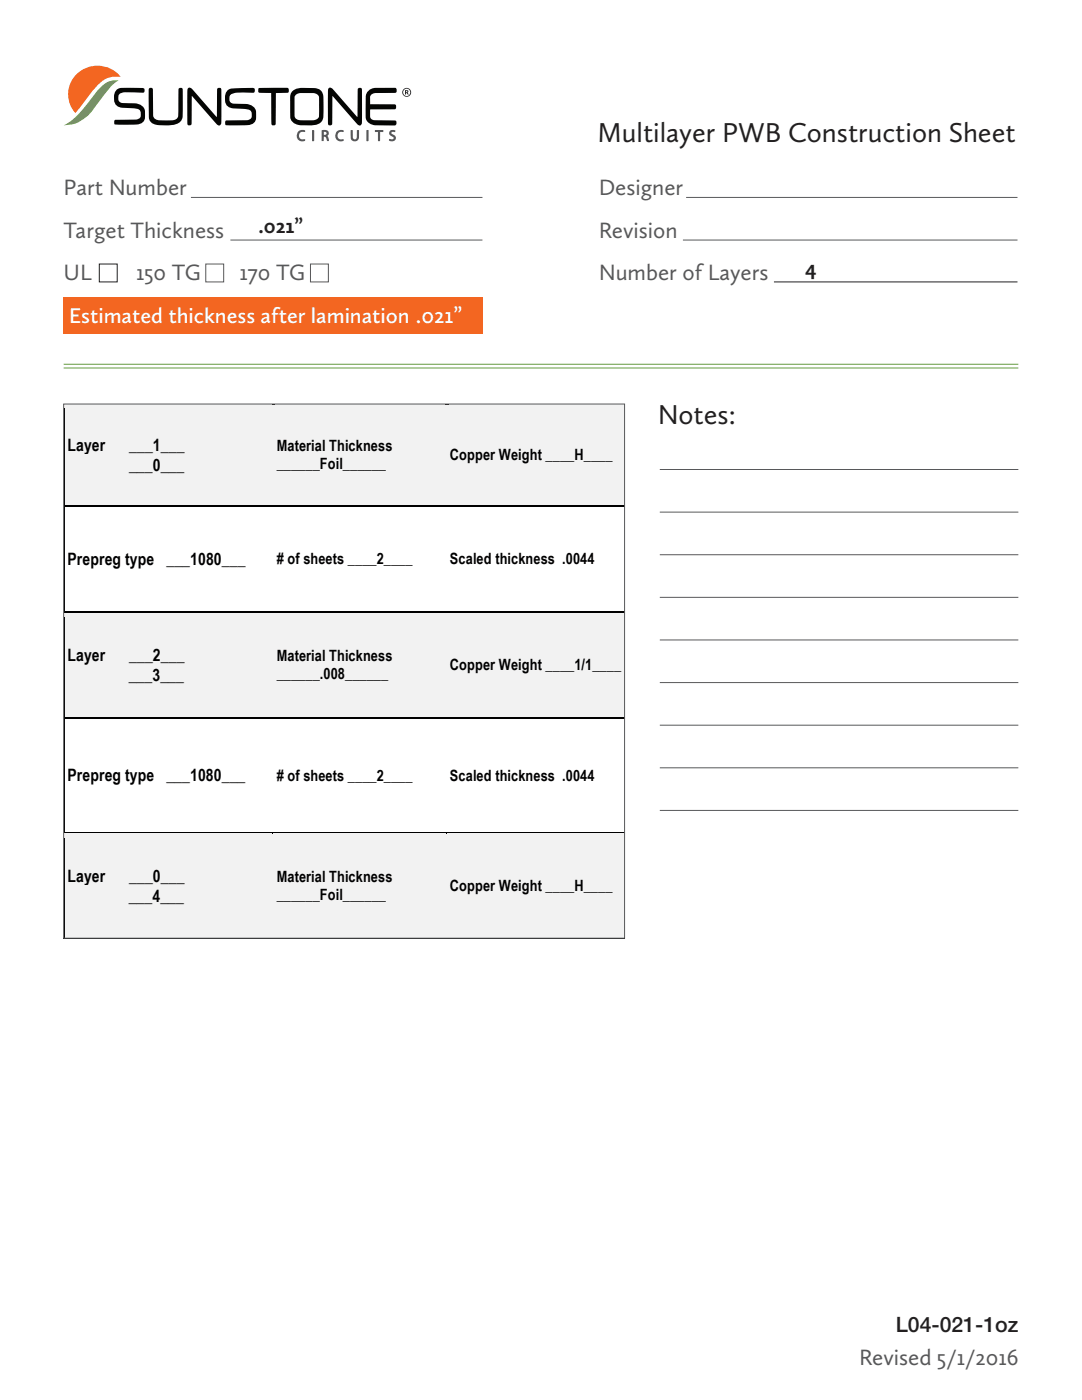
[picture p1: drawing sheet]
<svg xmlns="http://www.w3.org/2000/svg" width="216mm" height="279mm" viewBox="0 0 216 279" stroke-linecap="round" stroke-linejoin="round" font-family="sans-serif">
<path d="M12.5 59.2h83.8v7.4h-83.8z" fill="#f36621"/>
<path d="M15.3 14.8a6 6 0 0 1 8.8 .5 5.2 5.2 0 0 0-5.3 2.4l-3.8 4.9a5.6 5.6 0 0 1 .3-7.8z" fill-rule="evenodd" fill="#f36621"/>
<path d="M20.1 17.4a3.9 3.9 0 0 1 3.6-1.3 17.7 17.7 0 0 0-4.6 5 7.6 7.6 0 0 1-6.4 3.9 16.3 16.3 0 0 0 5.8-5.7z" fill-rule="evenodd" fill="#649b41"/>
<path d="M73.5 18.1a2.12 2.12 0 0 0-.5 1.9v2.5a2.03 2.03 0 0 0 2.4 2.5h3a.57 .57 0 0 0 .7-.2 .57 .57 0 0 0-.1-.7l-3.8-.1a1.04 1.04 0 0 1-1.1-.2 1.04 1.04 0 0 1-.3-1.1l.1-.9h3.9a1.34 1.34 0 0 0 1.2-.2v-.4a.56 .56 0 0 0-.8-.4h-4.3v-.7a1.11 1.11 0 0 1 1.1-1.5l3.4-.1a.54 .54 0 0 0 .7-.3 .54 .54 0 0 0-.3-.7h-3.6a2.25 2.25 0 0 0-1.7 .6zM65.6 17.6l-.2 .7v6.1a.45 .45 0 0 0 .3 .6 .45 .45 0 0 0 .6-.3v-5.5l4.5 5.1a1.04 1.04 0 0 0 1.2 .7l.2-.6v-6.3a.45 .45 0 0 0-.3-.6 .45 .45 0 0 0-.5 .4l-.1 5.4-4.4-5a1.18 1.18 0 0 0-1.2-.8zM51.6 17.6l-.1 .7 .2 .2 2.4 .1v5.6a.56 .56 0 0 0 .1 .7 .56 .56 0 0 0 .7 .1l.1-.4 .1-6 1.9-.1a.53 .53 0 0 0 .6-.3 .53 .53 0 0 0-.3-.7zM37.5 17.6l-.1 .7v6.1a.45 .45 0 0 0 .3 .6 .45 .45 0 0 0 .5-.3l.1-5.5 4.5 5.1a1.04 1.04 0 0 0 1.1 .7l.3-.6v-6.3a.45 .45 0 0 0-.3-.6 .45 .45 0 0 0-.6 .4l-.1 5.4-4.4-5a1.18 1.18 0 0 0-1.2-.8zM59.1 18.9a7.8 7.8 0 0 1 3.8-.3 1 1 0 0 1 .8 1.3v2.6a1.33 1.33 0 0 1-1.8 1.5h-.3a5.2 5.2 0 0 1-2.5-.3 2.3 2.3 0 0 1-.3-1.7v-1.5a1.76 1.76 0 0 1 .3-1.6zM58.3 18.2a3.7 3.7 0 0 0-.4 2.5v2.1a1.92 1.92 0 0 0 2.3 2.2h1.4a2.61 2.61 0 0 0 2.8-1.1l.1-1v-3.1a1.83 1.83 0 0 0-2-2.2l-2.1-.1a2.75 2.75 0 0 0-2.1 .7zM29.7 17.7v4.8a1.93 1.93 0 0 0 2.1 2.5 6.8 6.8 0 0 0 4.1-.7l.4-.4 .1-.6 .1-5.2a.45 .45 0 0 0-.3-.6 .45 .45 0 0 0-.6 .4v4.5a1.27 1.27 0 0 1-1.6 1.6h-.5a5.3 5.3 0 0 1-2.6-.3 2.47 2.47 0 0 1-.4-2v-4a.53 .53 0 0 0-.8 0zM45.5 17.9a2.63 2.63 0 0 0-.1 3.3 8.8 8.8 0 0 0 3.7 .6 1.12 1.12 0 0 1 1.1 .9 1.12 1.12 0 0 1-.7 1.3h-4a.5 .5 0 0 0-.6 .4 .5 .5 0 0 0 .4 .6h1.5a9.6 9.6 0 0 0 3.7-.3 2.48 2.48 0 0 0 .6-2.4 2.35 2.35 0 0 0-2.9-1.6h-1.1a1.11 1.11 0 0 1-1.3-1 1.11 1.11 0 0 1 1.2-1.2h3.6a.64 .64 0 0 0 .1-.9h-1.8a9.7 9.7 0 0 0-3.4 .3zM23.1 18.1a2.77 2.77 0 0 0 .2 3l.7 .3 2.4 .2a1.52 1.52 0 0 1 1.7 .8 1.14 1.14 0 0 1-.3 1.2 1.14 1.14 0 0 1-1.2 .3l-3.7 .1-.1 .7 .1 .1 1.7 .1a9.5 9.5 0 0 0 3.7-.4 2.48 2.48 0 0 0 .6-2.3 2.35 2.35 0 0 0-2.9-1.6h-1.1a1.11 1.11 0 0 1-1.3-1.1 1.11 1.11 0 0 1 1.3-1.1l3.7 .1a.6 .6 0 0 0 .1-.9l-2.6-.1a4.7 4.7 0 0 0-2.7 .3z" fill="#040503"/>
<path d="M77.9 26.1a.73 .73 0 0 0-.2 .8 .73 .73 0 0 0 .7 .4l.1 .4-.3 .1-.5-.1-.1 .3a.76 .76 0 0 0 1.3-.1 .76 .76 0 0 0-.6-1.1l-.2-.2 .1-.2h.6l.1-.2a.64 .64 0 0 0-1-.1zM70 26v.8a1.12 1.12 0 0 0 .5 1.4 .87 .87 0 0 0 1.1-1.1v-1.1h-.4v1a.52 .52 0 0 1-.1 .6 .52 .52 0 0 1-.5 .2l-.2-.4v-1.4zM64.6 26.3l.5 .1v.4l-.5 .1zM64.2 26v2.2h.4v-.9l.4 .1 .3 .7h.3v-.5l-.3-.5a.64 .64 0 0 0 0-1.1zM74.8 25.9v.4h.6v1.8l.4 .1 .1-1.9 .6 .1v-.5zM73.2 26l-.1 2.1 .2 .1 .2-.2v-2zM62.3 26v2.1l.2 .1 .2-.2v-1.9zM67.1 26.4a1.14 1.14 0 0 0 0 1.4 1.14 1.14 0 0 0 1.5 .3l-.1-.3a.8 .8 0 0 1-1.2-.7 .8 .8 0 0 1 1.2-.7l.1-.3-.2-.1a1.36 1.36 0 0 0-1.3 .4zM59.4 26.4a1.14 1.14 0 0 0 0 1.4 1.14 1.14 0 0 0 1.5 .3l-.1-.3a.8 .8 0 0 1-1.1-.7 .8 .8 0 0 1 1.1-.7l.1-.3-.2-.1a1.36 1.36 0 0 0-1.3 .4z" fill="#57585a"/>
<path d="M81 18.1v.3h.2v-.2zM80.8 18l.7 .1-.2 .4 .3 .4h-.3l-.2-.4-.1 .4h-.2zM80.4 18.4a.75 .75 0 0 0 1.5 0 .75 .75 0 0 0-1.5 0zM80.3 18.4a.89 .89 0 0 1 1.7 0 .89 .89 0 0 1-1.7 0z" fill="#231f20"/>
<path d="M12.7 72.7h190.5M12.7 73.4h190.5" fill="none" stroke="#649b41" stroke-width=".2"/>
<g fill="none" stroke="#57585a" stroke-width=".2">
<path d="M38.1 39.4h58.2M136.9 39.4h66.1M41.1 52.7h3.5v3.6h-3.5zM46 47.9h50.3M62 52.7h3.5v3.6h-3.5zM136.3 47.9h66.7M131.7 93.7h71.5M131.7 119.2h71.5M131.7 110.7h71.5M131.7 102.2h71.5M131.7 136.2h71.5M131.7 127.7h71.5"/>
<path d="M131.7 144.7h71.5M131.7 153.2h71.5M131.7 161.7h71.5"/>
</g>
<path d="M19.8 52.7h3.6v3.6h-3.6zM154.4 56.3h48.6" fill="none" stroke="#231f20" stroke-width=".2"/>
<g fill="#f2f2f2">
<path d="M12.9 80.8h41.4v20h-41.4z"/>
<path d="M13.5 86.8h39.9v3.9h-39.9z"/>
<path d="M13.5 90.7h39.9v4.1h-39.9z"/>
<path d="M54.3 80.8h34.6v20h-34.6z"/>
<path d="M55.2 87.1h32.8v3.6h-32.8z"/>
<path d="M55.2 90.7h32.8v3.7h-32.8z"/>
<path d="M88.9 80.8h35.7v20h-35.7z"/>
<path d="M89.8 88.9h34.8v3.7h-34.8z"/>
</g>
<path d="M12.7 80.6h.2v1h-.2zM12.7 80.6l.2 .1z" fill="#000"/>
<path d="M12.9 80.7h41.4" fill="none" stroke="#000" stroke-width=".2"/>
<g fill="#f2f2f2">
<path d="M12.9 80.7h41.4v.9h-41.4z"/>
<path d="M54.3 80.7h.7v.9h-.7z"/>
</g>
<path d="M54.3 80.6l.7 .1z" fill="#000"/>
<path d="M55 80.7h34" fill="none" stroke="#000" stroke-width=".2"/>
<g fill="#f2f2f2">
<path d="M55 80.7h34v.9h-34z"/>
<path d="M89 80.7h.6v.9h-.6z"/>
</g>
<path d="M89 80.6l.6 .1z" fill="#000"/>
<path d="M89.6 80.7h35" fill="none" stroke="#000" stroke-width=".2"/>
<g fill="#f2f2f2">
<path d="M89.6 80.7h35v.9h-35z"/>
<path d="M12.7 99.9h41.6v.9h-41.6z"/>
</g>
<path d="M12.8 81.6v19.2" fill="none" stroke="#000" stroke-width=".2"/>
<g fill="#f2f2f2">
<path d="M54.3 99.9h34.7v.9h-34.7z"/>
<path d="M89 99.9h35.6v.9h-35.6z"/>
</g>
<path d="M12.7 100.8h.2v1.2h-.2zM54.3 100.8h.3v.3h-.3zM89 100.8h.3v.3h-.3z" fill="#000"/>
<path d="M12.9 101h41.4M54.6 101h34.4M89.3 101h35.3" fill="none" stroke="#000" stroke-width=".3"/>
<path d="M12.8 102v20" fill="none" stroke="#000" stroke-width=".2"/>
<g fill="#f2f2f2">
<path d="M12.9 122.3h41.4v20.9h-41.4z"/>
<path d="M13.5 128.7h39.9v4h-39.9z"/>
<path d="M13.5 132.7h39.9v4h-39.9z"/>
<path d="M54.3 122.3h34.6v20.9h-34.6z"/>
<path d="M55.2 129.1h32.8v3.6h-32.8z"/>
<path d="M55.2 132.7h32.8v3.7h-32.8z"/>
<path d="M88.9 122.3h35.7v20.9h-35.7z"/>
<path d="M89.8 130.9h34.8v3.6h-34.8z"/>
</g>
<path d="M12.7 122h.2v1.2h-.2z" fill="#000"/>
<path d="M12.9 122.1h41.4" fill="none" stroke="#000" stroke-width=".3"/>
<g fill="#f2f2f2">
<path d="M12.9 122.3h41.4v.9h-41.4z"/>
<path d="M54.3 122.3h.3v.9h-.3z"/>
</g>
<path d="M54.3 122h.3v.3h-.3z" fill="#000"/>
<path d="M54.6 122.1h34.4" fill="none" stroke="#000" stroke-width=".3"/>
<g fill="#f2f2f2">
<path d="M54.6 122.3h34.4v.9h-34.4z"/>
<path d="M89 122.3h.3v.9h-.3z"/>
</g>
<path d="M89 122h.3v.3h-.3z" fill="#000"/>
<path d="M89.3 122.1h35.3" fill="none" stroke="#000" stroke-width=".3"/>
<g fill="#f2f2f2">
<path d="M89.3 122.3h35.3v.9h-35.3z"/>
<path d="M12.7 142.3h41.6v.9h-41.6z"/>
</g>
<path d="M12.8 123.2v20" fill="none" stroke="#000" stroke-width=".2"/>
<g fill="#f2f2f2">
<path d="M54.3 142.3h34.7v.9h-34.7z"/>
<path d="M89 142.3h35.6v.9h-35.6z"/>
</g>
<path d="M12.7 143.2h.2v1.2h-.2zM54.3 143.2h.3v.3h-.3zM89 143.2h.3v.3h-.3z" fill="#000"/>
<path d="M12.9 143.3h41.4M54.6 143.3h34.4M89.3 143.3h35.3" fill="none" stroke="#000" stroke-width=".3"/>
<path d="M12.8 144.4v21.6" fill="none" stroke="#000" stroke-width=".2"/>
<g fill="#f2f2f2">
<path d="M12.9 166.3h41.4v20.9h-41.4z"/>
<path d="M13.5 172.8h39.9v4h-39.9z"/>
<path d="M13.5 176.8h39.9v4h-39.9z"/>
<path d="M54.3 166.3h34.6v20.9h-34.6z"/>
<path d="M55.2 173.2h32.8v3.6h-32.8z"/>
<path d="M55.2 176.8h32.8v3.6h-32.8z"/>
<path d="M88.9 166.3h35.7v20.9h-35.7z"/>
<path d="M89.8 174.9h34.8v3.7h-34.8z"/>
</g>
<path d="M12.7 166h.2v1.2h-.2z" fill="#000"/>
<path d="M12.9 166.2h41.4" fill="none" stroke="#000" stroke-width=".3"/>
<g fill="#f2f2f2">
<path d="M12.9 166.3h41.4v.9h-41.4z"/>
<path d="M54.3 166.3h.3v.9h-.3z"/>
</g>
<path d="M54.3 166h.3v.3h-.3z" fill="#000"/>
<path d="M54.6 166.2h34.4" fill="none" stroke="#000" stroke-width=".3"/>
<g fill="#f2f2f2">
<path d="M54.6 166.3h34.4v.9h-34.4z"/>
<path d="M89 166.3h.3v.9h-.3z"/>
</g>
<path d="M89 166h.3v.3h-.3z" fill="#000"/>
<path d="M89.3 166.2h35.3" fill="none" stroke="#000" stroke-width=".3"/>
<g fill="#f2f2f2">
<path d="M89.3 166.3h35.3v.9h-35.3z"/>
<path d="M12.7 186.4h41.6v.8h-41.6z"/>
</g>
<path d="M12.8 167.2v20M12.9 187.3h41.4" fill="none" stroke="#000" stroke-width=".2"/>
<path d="M12.6 187.3h.3z" fill="#000"/>
<path d="M54.3 186.4h34.7v.8h-34.7z" fill="#f2f2f2"/>
<path d="M54.1 187.3h.7z" fill="#000"/>
<path d="M54.8 187.3h34.2" fill="none" stroke="#000" stroke-width=".2"/>
<path d="M89 186.4h35.6v.8h-35.6z" fill="#f2f2f2"/>
<path d="M88.7 187.3h.7z" fill="#000"/>
<path d="M89.4 187.3h35.3" fill="none" stroke="#000" stroke-width=".2"/>
<path d="M12.7 80.6h111.9v106.6h-111.9z" fill="none" stroke="#57585a" stroke-width=".2"/>
<text font-size="6.3" x="93.6" y="43.6">Multilayer PWB Construction Sheet</text>
<g font-size="5.6" fill="#231f20">
<text x="119.2" y="28.4">Multilayer PWB Construction Sheet</text>
<text x="131.2" y="84.7">Notes:</text>
</g>
<g font-size="4.6" fill="#57585a">
<text x="12.7" y="39">Part Number</text>
<text x="119.5" y="39">Designer</text>
<text x="12.7" y="47.4">Target Thickness</text>
<text x="119.5" y="47.4">Revision</text>
<text x="12.7" y="55.9">UL</text>
<text x="27.2" y="55.9">150 TG</text>
<text x="47.8" y="55.9">170 TG</text>
<text x="119.5" y="55.9">Number of Layers</text>
<text x="171.4" y="272.4">Revised 5/1/2016</text>
</g>
<text font-size="4.4" fill="#fff" x="13.8" y="64.4">Estimated thickness after lamination .021” ___ 4___</text>
<text font-size="4.4" x="34.9" y="64.4">___ .021___</text>
<g font-size="4.2" fill="#231f20">
<text x="51.6" y="46.5">.021”</text>
<text x="160.7" y="54.9">4</text>
<text x="178.7" y="265.9">L04-021-1oz</text>
</g>
<g font-size="3.8">
<text x="9.6" y="49.8">Job Number</text>
<text x="71.4" y="49.8">Customer</text>
<text x="126.5" y="49.8">Due Date</text>
<text x="9.6" y="56.6">Part Number</text>
<text x="126.5" y="56.6">Qty. Panels</text>
<text x="9.6" y="64.4">Pkg. Thickness:</text>
<text x="71.4" y="63.7">Nbr of Layers:</text>
</g>
<g font-size="3.4">
<text x="13.5" y="90">Layer</text>
<text x="25.8" y="90">___1___</text>
<text x="25.7" y="93.9">___0___</text>
<text x="13.5" y="112.8">Prepreg type</text>
<text x="33.2" y="112.8">___1080___</text>
<text x="13.5" y="131.9">Layer</text>
<text x="25.8" y="131.9">___2___</text>
<text x="25.7" y="135.9">___3___</text>
<text x="13.5" y="156">Prepreg type</text>
<text x="33.2" y="156">___1080___</text>
<text x="13.5" y="176">Layer</text>
<text x="25.7" y="179.9">___4___</text>
<text x="25.8" y="176">___0___</text>
</g>
<g font-size="3.1">
<text x="55.2" y="90">Material Thickness</text>
<text x="55.2" y="93.6">______Foil______</text>
<text x="89.8" y="91.8">Copper Weight ____H____</text>
<text x="55.2" y="112.6"># of sheets ____2____</text>
<text x="89.8" y="112.6">Scaled thickness .0044</text>
<text x="127" y="112.6">Lot # ___________________________</text>
<text x="55.2" y="132">Material Thickness</text>
<text x="55.2" y="135.6">______.008______</text>
<text x="89.8" y="133.8">Copper Weight ____1/1____</text>
<text x="55.2" y="155.8"># of sheets ____2____</text>
<text x="89.8" y="155.8">Scaled thickness .0044</text>
<text x="127" y="155.8">Lot # ___________________________</text>
<text x="55.2" y="176.1">Material Thickness</text>
<text x="55.2" y="179.6">______Foil______</text>
<text x="89.8" y="177.8">Copper Weight ____H____</text>
</g>
</svg>
